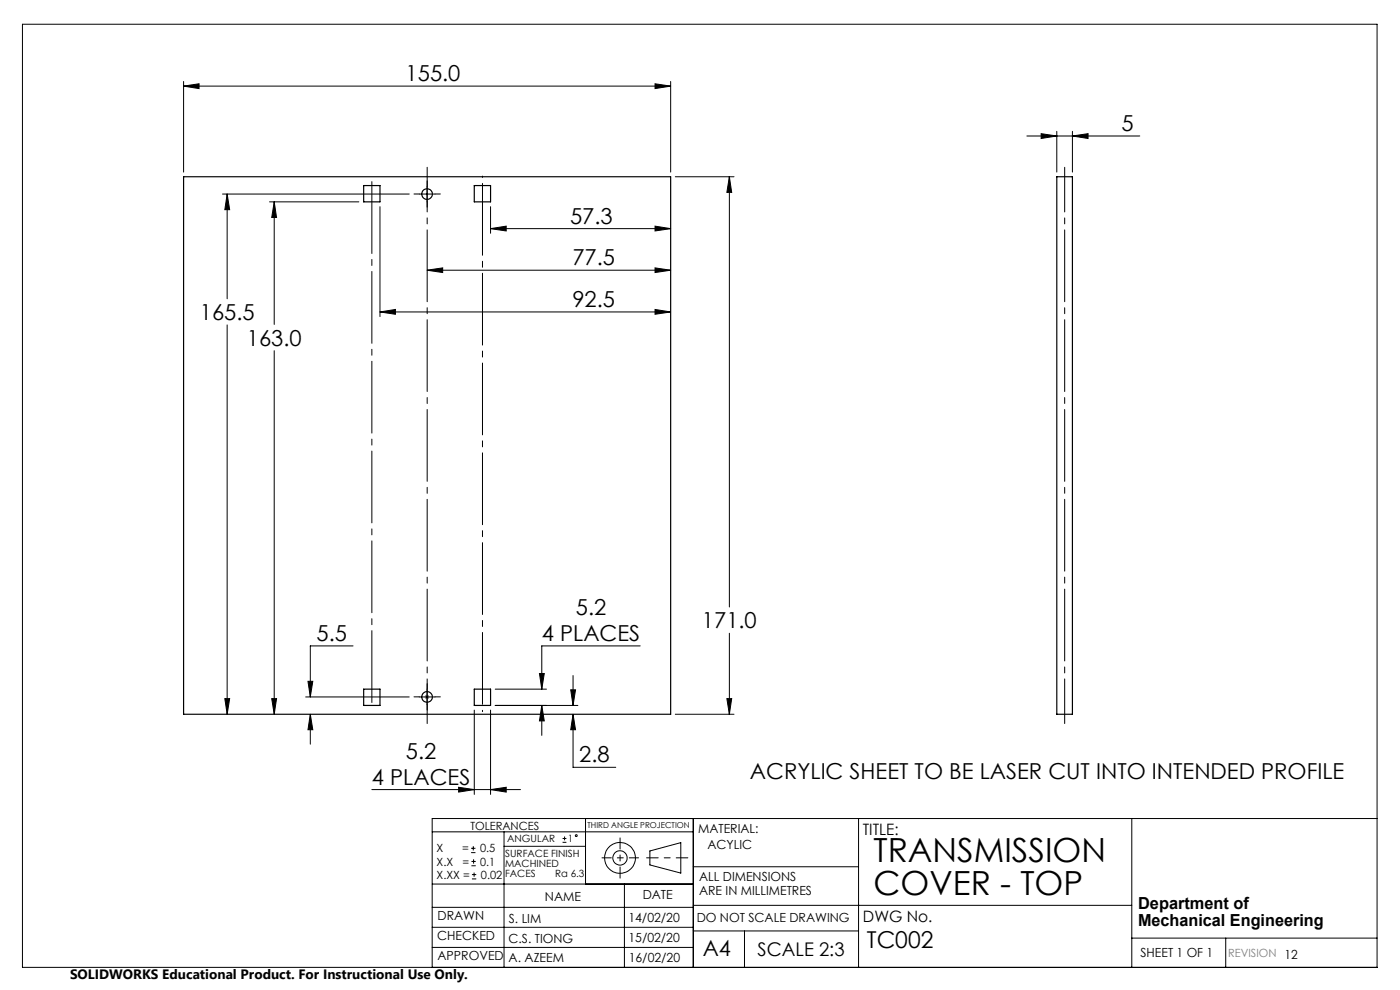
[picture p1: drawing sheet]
<svg xmlns="http://www.w3.org/2000/svg" width="297mm" height="210mm" viewBox="0 0 297 210" stroke-linecap="round" stroke-linejoin="round" font-family="sans-serif">
<g fill="none" stroke="#000" stroke-width=".21">
<path d="M4.8 5.1h287.3v200.1h-287.3zM38.9 18.3l3.3-.5v1zM38.9 17.3v19.2M38.9 18.3h103.4M139 17.8l3.3 .5-3.3 .5zM142.3 17.3v19.2M90.6 39.5v3.3M143.3 37.5h12.4M154.7 37.5l.5 3.3h-1zM154.7 37.5v91.3M217.8 28.8h24M220.9 28.4l3.3 .4-3.3 .6z"/>
<path d="M224.2 27.9v8.6M227.5 28.8l3.3-.4v1zM227.5 27.9v8.6M47.2 41.2h39.6M48.2 41.2l.5 3.3h-1zM48.2 41.2v22.2M57.2 42.8h18.9M58.2 42.8l.5 3.3h-1.1zM58.2 42.8v26M80.6 43.8v23.4M88.9 41.2h3.4M90.6 57.3l3.3-.5v1z"/>
<path d="M90.6 57.3h51.7M104.1 48.5l3.3-.5v1zM104.1 43.8v5.7M104.1 48.5h38.2M139 56.8l3.3 .5-3.3 .5zM139 48l3.3 .5-3.3 .5zM48.2 68.9v82.6M58.2 74.4v77.1M80.6 66.2l3.3-.6v1.1zM80.6 66.2h61.7M139 65.6l3.3 .6-3.3 .5zM74.9 137h-9.1v10.8"/>
<path d="M135.8 137h-20.9v9.2M154.7 134.3v17.2M47.7 148.2h1l-.5 3.3zM57.6 148.2h1.1l-.5 3.3zM64.8 147.8h22M65.3 144.5h1.1l-.6 3.3zM65.8 151.5l.6 3.3h-1.1zM65.8 151.5v6.4M88.9 147.8h3.4M90.6 146.2v3.3M100.6 150.6v17.9M104.1 150.6v17.9"/>
<path d="M105.1 149.6h17.5M105.1 146.2h10.8M114.4 142.9h1.1l-.6 3.3zM114.9 149.6l.6 3.3h-1.1zM114.9 149.6v6.4M121.1 146.3h1l-.5 3.3zM121.6 151.5l.5 3.3h-1zM121.6 151.5v11.3h9M121.6 143.3v6.3M143.3 151.5h12.4M154.2 148.2h1l-.5 3.3zM78.9 167.5h31.5"/>
<path d="M91.7 176.5h55.4M97.3 167l3.3 .5-3.3 .5zM99.9 179.9h1M100.4 179.5v.9M104.1 167.5l3.3-.5v1zM106.9 176.5v28.7M106.9 179.5h17.3M119.3 178.7h.9M119.3 177.9h.9M119.8 177.4v.9M124.2 173.6v13.9M147.1 173.6v31.6"/>
<path d="M182.1 173.6v31.6M240.1 173.6v31.6M292.1 173.6h-200.4v31.6M91.7 196.7h55.4M91.7 192.5h55.4M91.7 187.5h55.4M99.9 180.9h1M100 183.6h.9M100 182.7h.9M100.1 186.4h.9M100.1 185.5h.9M100.5 182.3v.9"/>
<path d="M100.6 185.1v.9M132.5 187.5v17.7M137.9 180.5l6.5-1.8v6.5l-6.5-1.7zM147.1 183.9h35M147.1 197.5h35M147.1 192h93M157.9 197.5v7.7M240.1 199h52M260 199v6.2M91.7 201h55.4"/>
<circle cx="122.2" cy="177.3" r=".2"/>
<circle cx="131.5" cy="182" r="1.52"/>
<circle cx="131.5" cy="182" r="3.3"/>
</g>
<path d="M145.9 182h-8.7" fill="none" stroke="#000" stroke-width=".21" stroke-dasharray="15.2 1.3 1.3 1.3" stroke-dashoffset="12.8"/>
<path d="M131.5 177.7v8.6" fill="none" stroke="#000" stroke-width=".21" stroke-dasharray="15.2 1.3 1.3 1.3" stroke-dashoffset="12.9"/>
<path d="M127.7 182h7.8" fill="none" stroke="#000" stroke-width=".21" stroke-dasharray="15.2 1.3 1.3 1.3" stroke-dashoffset="13.3"/>
<path d="M90.1 147.8h1M90.2 147.5l.7 .7M90.6 147.3v1M90.9 147.5l-.7 .7" fill="none" stroke="#808080" stroke-width=".21"/>
<path d="M90.6 35.5v118M225.9 153.5v-118" fill="none" stroke="#000" stroke-width=".21" stroke-dasharray="15.2 1.3 1.3 1.3" stroke-dashoffset="5.8"/>
<path d="M102.4 151v-113.6" fill="none" stroke="#000" stroke-width=".21" stroke-dasharray="15.2 1.3 1.3 1.3" stroke-dashoffset="-1.6"/>
<path d="M78.9 150.2v-112.8" fill="none" stroke="#000" stroke-width=".21" stroke-dasharray="15.2 1.3 1.3 1.3" stroke-dashoffset="-1.2"/>
<path d="M90.6 39.5v-1.1M89 41.2h-1.2M90.6 42.8v1.2M92.3 41.2h1.1M89 147.8h-1.2M90.6 146.2v-1.2M90.6 149.5v1.1M92.3 147.8h1.1" fill="none" stroke="#000" stroke-width=".21" stroke-dasharray="15.2 1.3 1.3 1.3"/>
<path d="M139 17.8l3.3 .5-3.3 .5zM38.9 18.3l3.3-.5v1zM139 56.8l3.3 .5-3.3 .5zM90.6 57.3l3.3-.5v1zM139 48l3.3 .5-3.3 .5zM104.1 48.5l3.3-.5v1zM139 65.6l3.3 .6-3.3 .5zM80.6 66.2l3.3-.6v1.1zM154.2 148.2h1l-.5 3.3zM154.7 37.5l.5 3.3h-1zM65.8 151.5l.6 3.3h-1.1zM65.3 144.5h1.1l-.6 3.3zM121.6 151.5l.5 3.3h-1zM121.1 146.3h1l-.5 3.3zM114.9 149.6l.6 3.3h-1.1zM114.4 142.9h1.1l-.6 3.3zM97.3 167l3.3 .5-3.3 .5zM104.1 167.5l3.3-.5v1zM57.6 148.2h1.1l-.5 3.3zM58.2 42.8l.5 3.3h-1.1zM47.7 148.2h1l-.5 3.3zM48.2 41.2l.5 3.3h-1zM220.9 28.4l3.3 .4-3.3 .6zM227.5 28.8l3.3-.4v1z" fill="#000"/>
<g fill="none" stroke="#000" stroke-width=".25">
<path d="M38.9 37.5h103.4v114h-103.4zM77.2 39.4h3.4v3.4h-3.4zM100.6 39.4h3.5v3.4h-3.5zM224.2 37.5h3.3v114h-3.3zM77.2 146.2h3.4v3.4h-3.4zM100.6 146.2h3.5v3.4h-3.5z"/>
<circle cx="90.6" cy="41.2" r="1.13"/>
<circle cx="90.6" cy="147.8" r="1.14"/>
</g>
<g font-size="7.1">
<text x="185.3" y="182.8">TRANSMISSION</text>
<text x="185.3" y="189.9">COVER - TOP</text>
</g>
<text font-size="4.9" x="183.9" y="201">TC002</text>
<g font-size="4.7">
<text x="86.1" y="17.2">155.0</text>
<text x="237.9" y="27.8">5</text>
<text x="120.9" y="47.5">57.3</text>
<text x="121.4" y="56.3">77.5</text>
<text x="121.4" y="65.1">92.5</text>
<text x="42.4" y="67.9">165.5</text>
<text x="52.4" y="73.4">163.0</text>
<text x="122.2" y="130.4">5.2</text>
<text x="67.2" y="136">5.5</text>
<text x="115" y="136">4 PLACES</text>
<text x="148.9" y="133.3">171.0</text>
<text x="86.1" y="160.9">5.2</text>
<text x="122.9" y="161.7">2.8</text>
<text x="78.9" y="166.5">4 PLACES</text>
<text x="159.1" y="165.2">ACRYLIC SHEET TO BE LASER CUT INTO INTENDED PROFILE</text>
<text x="149.1" y="202.9">A4</text>
</g>
<text font-size="4" x="160.7" y="202.8">SCALE 2:3</text>
<g font-size="3.5">
<text x="241.4" y="192.8">Department of</text>
<text x="241.4" y="196.3">Mechanical Engineering</text>
</g>
<g font-size="3.3">
<text x="183" y="177.2">TITLE:</text>
<text x="183.1" y="195.7">DWG No.</text>
</g>
<text font-size="2.9" x="14.9" y="207.6">SOLIDWORKS Educational Product. For Instructional Use Only.</text>
<g font-size="2.7">
<text x="148.1" y="176.7">MATERIAL:</text>
<text x="150.1" y="180.1">ACYLIC</text>
<text x="115.6" y="191">NAME</text>
<text x="136.3" y="190.8">DATE</text>
<text x="148.3" y="186.8">ALL DIMENSIONS</text>
<text x="148.3" y="189.8">ARE IN MILLIMETRES</text>
<text x="92.8" y="195.2">DRAWN</text>
<text x="107.9" y="195.7">S. LIM</text>
<text x="133.3" y="195.6">14/02/20</text>
<text x="147.8" y="195.7">DO NOT SCALE DRAWING</text>
<text x="92.8" y="199.3">CHECKED</text>
<text x="92.8" y="203.6">APPROVED</text>
<text x="107.9" y="199.9">C.S. TIONG</text>
<text x="133.3" y="199.8">15/02/20</text>
<text x="242" y="203">SHEET 1 OF 1</text>
<text x="107.9" y="204.1">A. AZEEM</text>
<text x="133.4" y="204">16/02/20</text>
</g>
<g font-size="2.4">
<text x="99.8" y="176">TOLERANCES</text>
<text x="92.6" y="180.8">X</text>
<text x="92.6" y="183.6">X.X</text>
<text x="98" y="180.8">=</text>
<text x="98.1" y="183.6">=</text>
<text x="101.8" y="180.8">0.5</text>
<text x="101.9" y="183.6">0.1</text>
<text x="92.6" y="186.4">X.XX =</text>
<text x="102" y="186.4">0.02</text>
</g>
<text font-size="2.4" fill="#808080" x="260.6" y="203">REVISION 12</text>
<g font-size="2.1">
<text x="107.6" y="178.6">ANGULAR</text>
<text x="120.5" y="178.6">1</text>
<text x="107.2" y="181.8">SURFACE FINISH</text>
<text x="107.2" y="183.9">MACHINED</text>
<text x="107.2" y="186">FACES</text>
<text x="117.8" y="186">Ra 6.3</text>
</g>
<text font-size="1.7" x="124.6" y="175.7">THIRD ANGLE PROJECTION</text>
</svg>
